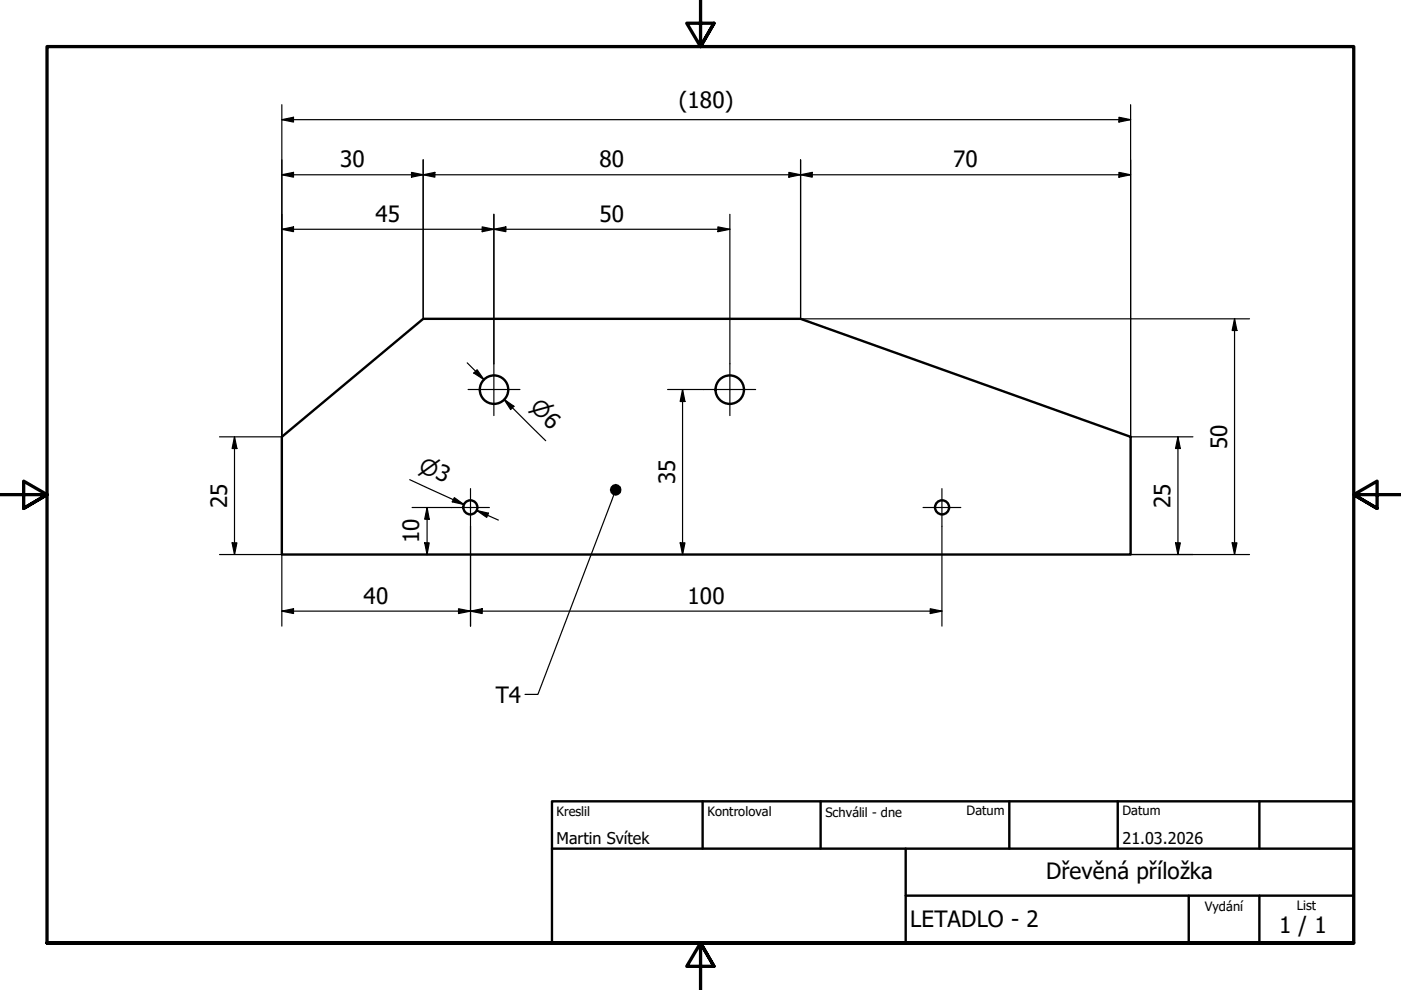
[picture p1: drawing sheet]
<svg xmlns="http://www.w3.org/2000/svg" width="297mm" height="210mm" viewBox="0 0 297 210" stroke-linecap="round" stroke-linejoin="round" font-family="sans-serif">
<g fill="none" stroke="#000" stroke-width=".51">
<path d="M59.8 92.6l29.9-25h80l70 25v25h-179.9z"/>
<circle cx="104.7" cy="82.6" r="3"/>
<circle cx="154.7" cy="82.6" r="3"/>
<circle cx="99.7" cy="107.6" r="1.49"/>
<circle cx="199.7" cy="107.6" r="1.49"/>
</g>
<path d="M148.5 -.1v10l-2.9-5h5.8l-2.9 5 2.9-5M0 104.9h10l-5-2.9v5.8l5-2.9-5 2.9M297 104.9h-10l5-2.9v5.8l-5-2.9 5 2.9M10 199.9v-190h277v190h-277h277M151.4 204.9l-2.9-5 2.9 5h-5.8l2.9-5v10" fill="none" stroke="#000" stroke-width=".7"/>
<!-- layer: Nadpis (ISO) -->
<path d="M117 169.9h170v30h-170zM117 179.9h170M149 169.9v10M174 169.9v10M192 179.9v20M214 169.9v10M237 169.9v10M267 169.9v10M192 189.9h95M252 189.9v10M267 189.9v10" fill="none" stroke="#000" stroke-width=".51"/>
<path d="M104.7 77.1v11M154.7 77.1v11M99.3 82.6h10.9M149.2 82.6h11M95.8 107.6h8M99.8 103.6v8M195.7 107.6h8M199.7 103.6v8" fill="none" stroke="#000" stroke-width=".25"/>
<g fill="none" stroke="#000" stroke-width=".25">
<path d="M59.8 25.4l2.4-.5v1zM59.8 37.1l2.4-.6v1.1zM59.8 25.4h179.9M59.8 22.2v70.4h-13.3M59.8 37.1h179.9M87.2 36.5l2.5 .6-2.5 .5zM89.7 37.1l2.5-.6v1.1zM89.7 33.9v33.7M167.3 36.5l2.4 .6-2.4 .5zM169.7 37.1l2.5-.6v1.1zM169.7 33.9v33.7h95.2M237.2 24.9l2.5 .5-2.5 .5z"/>
<path d="M237.2 36.5l2.5 .6-2.5 .5zM239.7 22.2v70.4h13.2M59.8 48.6l2.4-.5v1zM59.8 48.6h94.9M102.2 48.1l2.5 .5-2.5 .5zM104.7 48.6l2.6-.5v1zM104.7 45.4v31.7M152.2 48.1l2.5 .5-2.5 .5zM154.7 45.4v31.7M99.1 76.9l3.5 3.6M101.2 78.4l1.4 2.1-2.1-1.4zM261.7 67.6l.6 2.5h-1.1z"/>
<path d="M261.7 67.6v50M49.7 92.6l.5 2.5h-1zM49.7 92.6v25M106.9 84.7l2.1 1.4-.7 .7zM108.6 86.5l-1.7-1.8 8.8 8.7M141.5 82.6h7.7M144.7 82.6l.5 2.5h-1zM144.7 82.6v35M249.7 92.6l.6 2.5h-1.1zM249.7 92.6v25M46.5 117.6h13.3v15.2M49.2 115.1h1l-.5 2.5z"/>
<path d="M86.9 101.7l11.5 5.3-2.3-1M87.4 107.6h8.4M90 115.1h1l-.4 2.5zM90.6 107.6l.4 2.5h-1zM90.6 107.6v10M96.3 105.5l2.1 1.5-2.5-.6zM99.8 111.6v21.2M101.1 108.2l2.5 .6-.4 .9zM101.1 108.2l4.6 2.1M144.2 115.1h1l-.5 2.5zM199.7 111.6v21.2M239.7 117.6h25.2"/>
<path d="M249.2 115.1h1.1l-.6 2.5zM261.2 115.1h1.1l-.6 2.5zM59.8 129.6l2.4-.5v1zM59.8 129.6h139.9M97.2 129.1l2.6 .5-2.6 .5zM99.8 129.6l2.4-.5v1zM197.2 129.1l2.5 .5-2.5 .5z"/>
</g>
<g fill="#000">
<path d="M59.8 25.4l2.4-.5v1zM59.8 37.1l2.4-.6v1.1zM87.2 36.5l2.5 .6-2.5 .5zM89.7 37.1l2.5-.6v1.1zM167.3 36.5l2.4 .6-2.4 .5zM169.7 37.1l2.5-.6v1.1zM237.2 24.9l2.5 .5-2.5 .5zM237.2 36.5l2.5 .6-2.5 .5zM59.8 48.6l2.4-.5v1zM102.2 48.1l2.5 .5-2.5 .5zM104.7 48.6l2.6-.5v1zM152.2 48.1l2.5 .5-2.5 .5z"/>
<path d="M101.2 78.4l1.4 2.1-2.1-1.4zM261.7 67.6l.6 2.5h-1.1zM49.7 92.6l.5 2.5h-1zM106.9 84.7l2.1 1.4-.7 .7zM144.7 82.6l.5 2.5h-1zM249.7 92.6l.6 2.5h-1.1zM49.2 115.1h1l-.5 2.5zM90 115.1h1l-.4 2.5zM90.6 107.6l.4 2.5h-1zM96.3 105.5l2.1 1.5-2.5-.6zM101.1 108.2l2.5 .6-.4 .9zM144.2 115.1h1l-.5 2.5z"/>
<path d="M249.2 115.1h1.1l-.6 2.5zM261.2 115.1h1.1l-.6 2.5zM59.8 129.6l2.4-.5v1zM97.2 129.1l2.6 .5-2.6 .5zM99.8 129.6l2.4-.5v1zM197.2 129.1l2.5 .5-2.5 .5z"/>
</g>
<path d="M130.1 105l-16.1 42.2h-2.7" fill="none" stroke="#000" stroke-width=".25"/>
<circle cx="130.5" cy="103.9" r="1.24" fill="#000"/>
<g font-size="4.8">
<text x="144" y="22.9">(180)</text>
<text x="72.1" y="35.5">30</text>
<text x="127.1" y="35.5">80</text>
<text x="202.1" y="35.5">70</text>
<text x="79.6" y="47">45</text>
<text x="127.1" y="47">50</text>
<text x="260.2" y="95.2" transform="rotate(-90 260.2 95.2)">50</text>
<text x="48.1" y="107.7" transform="rotate(-90 48.1 107.7)">25</text>
<text x="143.1" y="102.7" transform="rotate(-90 143.1 102.7)">35</text>
<text x="248.2" y="107.7" transform="rotate(-90 248.2 107.7)">25</text>
<text x="88.9" y="115.2" transform="rotate(-90 88.9 115.2)">10</text>
<text x="77.1" y="128">40</text>
<text x="145.8" y="128">100</text>
<text x="105.1" y="149">T4</text>
<text x="221.8" y="186.4">Dřevěná příložka</text>
<text x="193" y="196.6">LETADLO - 2</text>
<text x="271.2" y="197.8">1 / 1</text>
</g>
<g font-size="4.6">
<text x="112.2" y="86.6" transform="rotate(45 112.2 86.6)">⌀6</text>
<text x="88.5" y="99.9" transform="rotate(25 88.5 99.9)">⌀3</text>
</g>
<g font-size="3.4">
<text x="118" y="178.9">Martin Svítek</text>
<text x="238" y="178.9">21.03.2026</text>
</g>
<g font-size="2.7">
<text x="118" y="173">Kreslil</text>
<text x="150" y="173">Kontroloval</text>
<text x="175" y="173.1">Schválil - dne</text>
<text x="204.9" y="172.9">Datum</text>
<text x="238" y="172.9">Datum</text>
<text x="255.5" y="193.1">Vydání</text>
<text x="275" y="192.9">List</text>
</g>
</svg>
